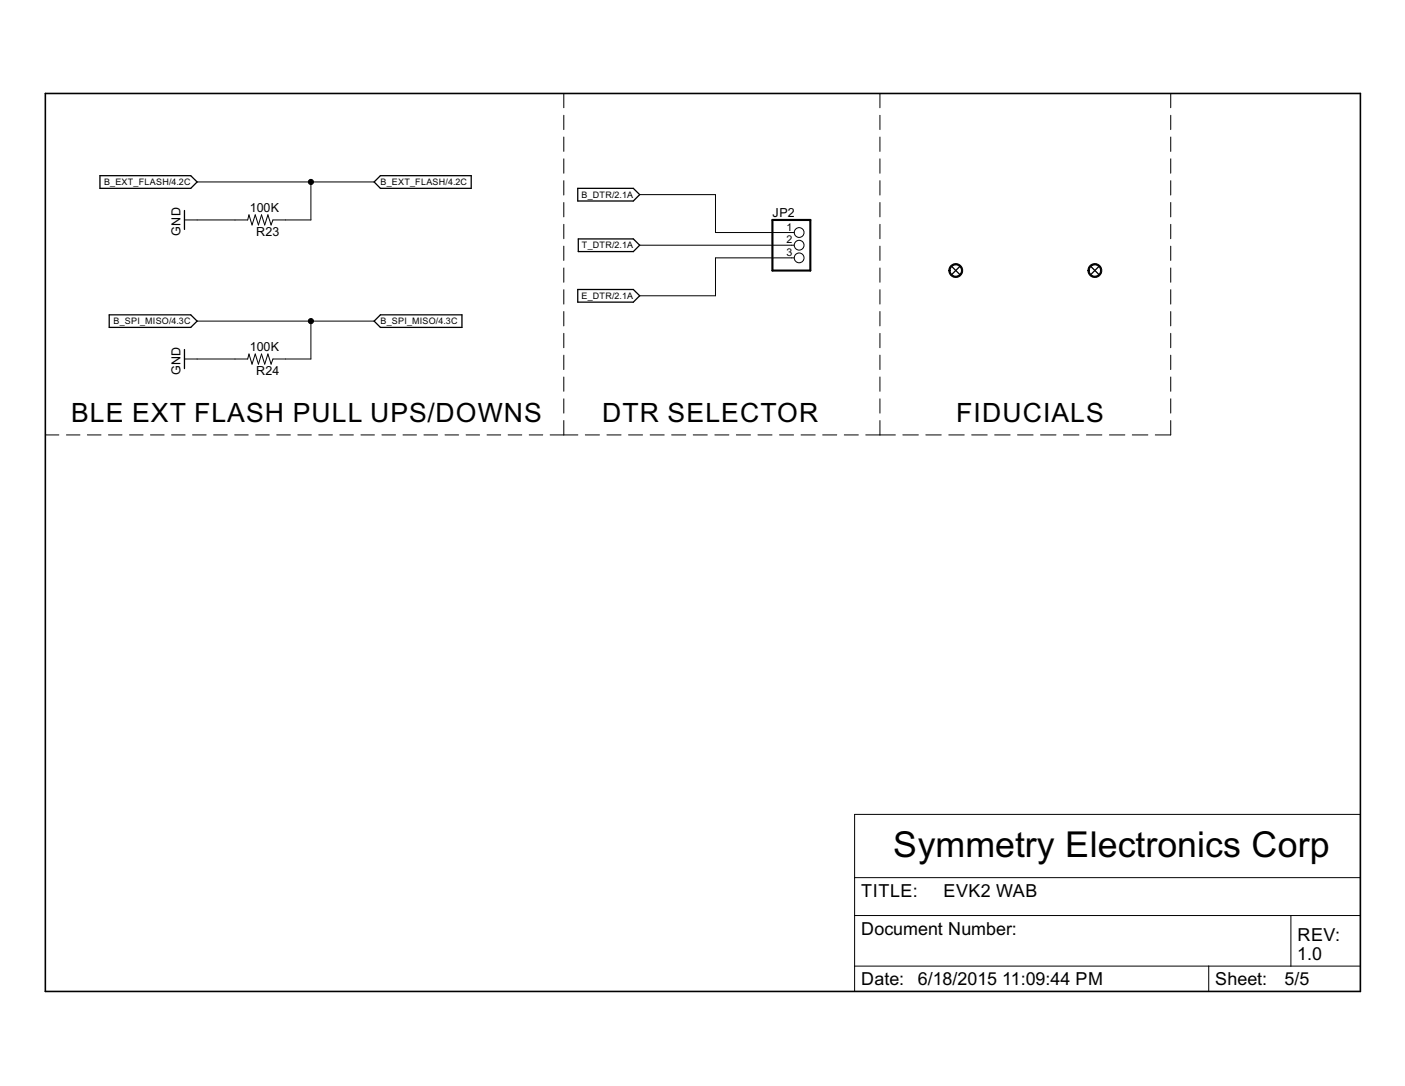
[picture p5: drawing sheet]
<svg xmlns="http://www.w3.org/2000/svg" width="279mm" height="216mm" viewBox="0 0 279 216" stroke-linecap="round" stroke-linejoin="round" font-family="sans-serif">
<g fill="none" stroke="#000" stroke-width=".25">
<path d="M19.9 34.9h18l1.3 1.3-1.3 1.2h-18zM74.4 36.2l1.2-1.3h18.1v2.5h-18.1zM114.9 37.4h11l1.3 1.3-1.3 1.3h-11zM36.7 41.8v3.8M114.9 57.6h11l1.3 1.2-1.3 1.3h-11zM115 47.5h10.9l1.3 1.2-1.3 1.3h-10.9zM189.3 53l1.6 1.6M190.9 53l-1.6 1.6M216.9 53l1.6 1.6M218.5 53l-1.6 1.6M21.7 62.6h16.2l1.3 1.2-1.3 1.3h-16.2zM36.7 69.5v3.8"/>
<path d="M74.4 63.8l1.2-1.2h16.3v2.5h-16.3z"/>
</g>
<g fill="none" stroke="#000" stroke-width=".2">
<path d="M112.1 18.6v2.8M175 18.6v2.8M232.8 18.6v2.8M39.2 36.2h35.2M61.8 36.2v7.5h-7.5l-.4 1-.6-2-.7 2-.6-2-.6 2-.6-2-.7 2-.6-2-.2 1h-12.6M112.1 22.9v2.9M112.1 27.2v2.9M112.1 31.6v2.8M112.1 35.9v2.9M127.2 38.7h15.1v7.5h15.6M175 22.9v2.9M175 27.2v2.9"/>
<path d="M175 31.6v2.8M175 35.9v2.9M232.8 22.9v2.9M232.8 27.2v2.9M232.8 31.6v2.8M232.8 35.9v2.9M112.1 40.3v2.8M112.1 44.6v2.9M112.1 48.9v2.9M112.1 53.3v2.8M112.1 57.6v2.9M127.2 48.7h30.7"/>
<path d="M157.9 51.3h-15.6v7.5h-15.1M175 40.3v2.8M175 44.6v2.9M175 48.9v2.9M175 53.3v2.8M175 57.6v2.9M232.8 40.3v2.8M232.8 44.6v2.9M232.8 48.9v2.9M232.8 53.3v2.8M232.8 57.6v2.9M39.2 63.8h35.2"/>
<path d="M61.8 63.8v7.6h-7.5l-.4 1-.6-2-.7 2-.6-2-.6 2-.6-2-.7 2-.6-2-.2 1h-12.6M112.1 61.9v2.9M112.1 66.3v2.8M112.1 70.6v2.9M112.1 75v2.8M112.1 79.3v2.8M175 61.9v2.9M175 66.3v2.8M175 70.6v2.9M175 75v2.8M175 79.3v2.8M232.8 61.9v2.9"/>
<path d="M232.8 66.3v2.8M232.8 70.6v2.9M232.8 75v2.8M232.8 79.3v2.8M9 86.5h2.7M13.2 86.5h2.7M17.4 86.5h2.7M21.6 86.5h2.7M25.8 86.5h2.6M29.9 86.5h2.7M34.1 86.5h2.7M38.3 86.5h2.7"/>
<path d="M42.5 86.5h2.7M46.7 86.5h2.7M50.8 86.5h2.8M55 86.5h2.7M59.2 86.5h2.7M63.4 86.5h2.7M67.6 86.5h2.7M71.8 86.5h2.7M75.9 86.5h2.8M80.1 86.5h2.7M84.3 86.5h2.7M88.5 86.5h2.7"/>
<path d="M92.7 86.5h2.7M96.9 86.5h2.7M101 86.5h2.8M105.2 86.5h2.7M109.4 86.5h5.5M112.1 83.6v2.9M116.4 86.5h2.8M120.7 86.5h2.8M125 86.5h2.8M129.3 86.5h2.8M133.6 86.5h2.8M137.9 86.5h2.8"/>
<path d="M142.2 86.5h2.7M146.4 86.5h2.8M150.7 86.5h2.8M155 86.5h2.8M159.3 86.5h2.8M163.6 86.5h2.8M167.9 86.5h2.8M172.2 86.5h5.9M175 83.6v2.9M179.5 86.5h3.1M184.1 86.5h3.1M188.7 86.5h3"/>
<path d="M193.2 86.5h3.1M197.8 86.5h3.1M202.4 86.5h3M206.9 86.5h3.1M211.5 86.5h3.1M216 86.5h3.1M220.6 86.5h3.1M225.2 86.5h3.1M232.8 83.6v2.9h-3.1M169.9 161.9h100.6v35.2h-100.6zM169.9 174.5h100.6M169.9 182h100.6"/>
<path d="M169.9 192.1h100.6M240.4 192.1v5M256.7 182v10.1"/>
<circle cx="158.9" cy="51.3" r=".97"/>
<circle cx="158.9" cy="46.2" r=".97"/>
<circle cx="158.9" cy="48.7" r=".97"/>
</g>
<path d="M9 18.6h261.5v178.5h-261.5z" fill="none" stroke="#000" stroke-width=".32"/>
<path d="M153.6 43.7h7.5v10.1h-7.5z" fill="none" stroke="#000" stroke-width=".42"/>
<g fill="#000" stroke="#000" stroke-width=".2">
<path d="M189.1 52.8a1.38 1.38 0 0 1 2.1 .3 1.38 1.38 0 0 1-.8 2 1.38 1.38 0 0 1-1.7-1.3h.2a1.14 1.14 0 0 1 1.6-1.1 1.14 1.14 0 0 1 .3 1.9 1.14 1.14 0 0 1-1.8-.5l-.1-.3h-.2z" fill-rule="evenodd"/>
<path d="M216.7 52.8a1.38 1.38 0 0 1 2.2 .3 1.38 1.38 0 0 1-.8 2 1.38 1.38 0 0 1-1.8-1.3h.3a1.13 1.13 0 0 1 1.6-1.1 1.13 1.13 0 0 1 .3 1.9 1.13 1.13 0 0 1-1.9-.5v-.3h-.3z" fill-rule="evenodd"/>
<circle cx="61.8" cy="36.2" r=".51"/>
<circle cx="61.8" cy="63.8" r=".51"/>
</g>
<text font-size="7.9" x="177.6" y="170.5">Symmetry Electronics Corp</text>
<g font-size="5.9">
<text x="14.1" y="84">BLE EXT FLASH PULL UPS/DOWNS</text>
<text x="119.8" y="84">DTR SELECTOR</text>
<text x="190.2" y="84">FIDUCIALS</text>
</g>
<g font-size="4">
<text x="171.3" y="178.2">TITLE:</text>
<text x="187.6" y="178.2">EVK2 WAB</text>
<text x="171.3" y="185.8">Document Number:</text>
<text x="258" y="190.8">1.0</text>
<text x="258" y="187.1">REV:</text>
<text x="171.3" y="195.8">Date: 6/18/2015</text>
<text x="199.3" y="195.8">11:09:44 PM</text>
<text x="241.7" y="195.8">Sheet:</text>
<text x="255.4" y="195.8">5/5</text>
</g>
<g font-size="2.8">
<text x="35.9" y="46.9" transform="rotate(-90 35.9 46.9)">GND</text>
<text x="49.7" y="42.2">100K</text>
<text x="51" y="47">R23</text>
<text x="153.6" y="43.1">JP2</text>
<text x="49.7" y="69.9">100K</text>
<text x="35.9" y="74.6" transform="rotate(-90 35.9 74.6)">GND</text>
<text x="51" y="74.6">R24</text>
</g>
<g font-size="2.4">
<text x="156.4" y="45.9">1</text>
<text x="156.4" y="48.4">2</text>
<text x="156.4" y="50.9">3</text>
</g>
<g font-size="2">
<text x="20.7" y="36.8">B_EXT_FLASH/4.2C</text>
<text x="75.7" y="36.8">B_EXT_FLASH/4.2C</text>
<text x="115.6" y="39.3">B_DTR/2.1A</text>
<text x="115.7" y="49.4">T_DTR/2.1A</text>
<text x="115.6" y="59.4">E_DTR/2.1A</text>
<text x="22.6" y="64.5">B_SPI_MISO/4.3C</text>
<text x="75.7" y="64.5">B_SPI_MISO/4.3C</text>
</g>
</svg>
